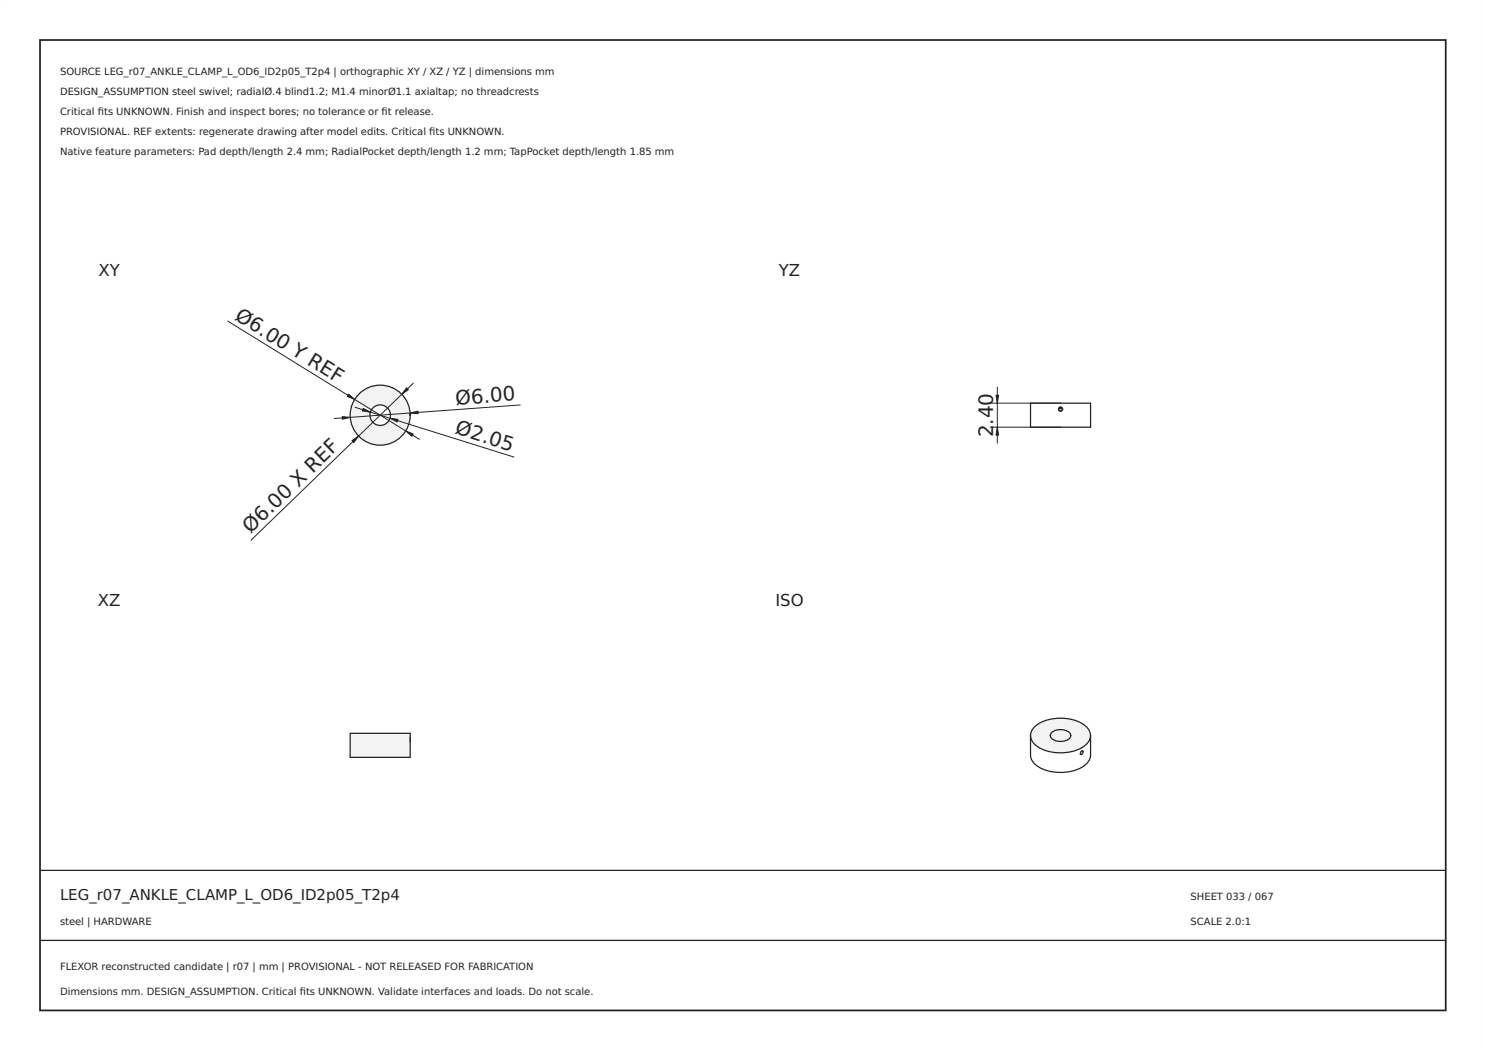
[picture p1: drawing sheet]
<svg xmlns="http://www.w3.org/2000/svg" width="297mm" height="210mm" viewBox="0 0 297 210" stroke-linecap="round" stroke-linejoin="round" font-family="sans-serif">
<path d="M0 0h297v210h-297zM0 0v210h297v-210z" fill="#000"/>
<path d="M8 8h281v194h-281z" fill="none" stroke="#222" stroke-width=".35"/>
<path d="M8 174h281zM8 188h281z" fill="#000" stroke="#222" stroke-width=".25"/>
<path d="M70 83a6 6 0 0 1 12 0 6 6 0 0 1-12 0zM73.9 83a2.05 2.05 0 0 1 4.1 0 2.05 2.05 0 0 1-4.1 0z" fill-rule="evenodd" fill="#f1f3f5"/>
<g fill="none" stroke="#212529" stroke-width=".25">
<path d="M82 82.6v.3M82 82.7v.3M82 82.9v.1M82 83h.1"/>
<circle cx="76" cy="83" r="6"/>
<circle cx="76" cy="83" r="2.05"/>
</g>
<path d="M45.5 64.2l38.3 23.6M82.6 76.6l-32.4 31.4M71 81.4l31.7 10M104 81l-37.2 2.7" fill="none" stroke="#212529" stroke-width=".2"/>
<g fill="#212529" stroke="#212529" stroke-width=".2">
<path d="M70.4 88.1l1.3-.9-1 1.3z"/>
<path d="M81.3 77.5l.3 .4-1.3 .9z"/>
<path d="M69.7 78.8l1.2 1-1.5-.6z"/>
<path d="M81.1 86.1l1.5 .7-.3 .4z"/>
<path d="M82 82.6l1.6-.4v.5z"/>
<path d="M68.4 83.3l1.6 .1-1.6 .4z"/>
<path d="M78 83.6l1.6 .2-.2 .5z"/>
<path d="M72.6 81.7l1.4 .7-1.6-.2z"/>
</g>
<path d="M70 146.6h12v4.8h-12z" fill-rule="evenodd" fill="#f1f3f5"/>
<path d="M82 147.8h.1M82 148.1v.1M82 147.4v-.8h-12v4.8h12v-3.2M82 147.4v.8M82 147.4v.1" fill="none" stroke="#212529" stroke-width=".25"/>
<g fill="#f1f3f5">
<path d="M211.6 81.7h.8v.1a.4 .4 0 0 1-.5 .4 .4 .4 0 0 1-.3-.5z" fill-rule="evenodd"/>
<path d="M211.7 81.5l.5-.1 .2 .3h-.8z" fill-rule="evenodd"/>
</g>
<g fill="none" stroke="#212529" stroke-width=".25">
<path d="M206 80.6h12v4.8h-12zM211.6 81.7v.2M211.7 82v.1M211.7 81.5l.5-.1 .2 .3h-.8zM211.8 82.2h.1M212.2 82.2h-.1M212.4 82h-.1M212.4 81.7v.1M212.4 81.8v.1"/>
<circle cx="212" cy="81.8" r=".4"/>
</g>
<path d="M199.4 77.4v11.2M197.9 80.6h14.1M197.9 85.4h14.1" fill="none" stroke="#212529" stroke-width=".2"/>
<g fill="#212529" stroke="#212529" stroke-width=".2">
<path d="M199.1 79h.5l-.2 1.6z"/>
<path d="M199.4 85.4l.2 1.6h-.5z"/>
</g>
<g fill="#f1f3f5">
<path d="M206.8 145.3a8.7 8.7 0 0 1 10.4 0 2.37 2.37 0 0 1-.4 3.8 8.9 8.9 0 0 1-9.8-.1 2.33 2.33 0 0 1-.2-3.7zM210.2 146.4a.92 .92 0 0 0-.2 1 .92 .92 0 0 0 .8 .6 2.67 2.67 0 0 0 3.2-.7 1.31 1.31 0 0 0-1.5-1.4 2.93 2.93 0 0 0-2.3 .5z" fill-rule="evenodd"/>
<path d="M210.2 146.4a2.8 2.8 0 0 1 3.8 .3 1.19 1.19 0 0 1-1.4 1.5 2.12 2.12 0 0 1-2.7-1.2z" fill-rule="evenodd"/>
</g>
<path d="M206 147v4a3.5 3.5 0 0 0 2.9 2.9 8.9 8.9 0 0 0 8.3-1.2 2.46 2.46 0 0 0 .8-1.7v-4M206 147a3.5 3.5 0 0 0 2.9 3 8.9 8.9 0 0 0 8.3-1.2 2.46 2.46 0 0 0 .8-1.8M206 147a3.7 3.7 0 0 1 3-3 8.9 8.9 0 0 1 8.2 1.3l.7 1.1 .1 .6M210.2 146.4a2.8 2.8 0 0 1 3.8 .3 1.19 1.19 0 0 1-1.4 1.5 2.12 2.12 0 0 1-2.7-1.2zM216.2 150.8h-.2M216.2 150.1l-.3 .5 .1 .2M216.2 150.1h.2l.1 .2-.3 .5" fill="none" stroke="#212529" stroke-width=".25"/>
<g font-size="4" fill="#212529">
<text x="46.7" y="63.8" transform="rotate(32 46.7 63.8)">Ø6.00 Y REF</text>
<text x="91.1" y="80.9" transform="rotate(-4 91.1 80.9)">Ø6.00</text>
<text x="90.8" y="86.6" transform="rotate(17 90.8 86.6)">Ø2.05</text>
<text x="198.5" y="87.4" transform="rotate(-90 198.5 87.4)">2</text>
<text x="198.5" y="84.9" transform="rotate(-90 198.5 84.9)">.40</text>
<text x="50.1" y="106.8" transform="rotate(-44 50.1 106.8)">Ø6.00 X REF</text>
</g>
<g font-size="3.3" fill="#212529">
<text x="19.7" y="55.1">XY</text>
<text x="155.7" y="55.1">YZ</text>
<text x="19.6" y="121.1">XZ</text>
<text x="155" y="121.1">ISO</text>
</g>
<text font-size="3" fill="#222" x="12" y="180">LEG_r07_ANKLE_CLAMP_L_OD6_ID2p05_T2p4</text>
<g font-size="2" fill="#222">
<text x="12" y="15">SOURCE LEG_r07_ANKLE_CLAMP_L_OD6_ID2p05_T2p4 | orthographic XY / XZ / YZ | dimensions mm</text>
<text x="12" y="19">DESIGN_ASSUMPTION steel swivel; radialØ.4 blind1.2; M1.4 minorØ1.1 axialtap; no threadcrests</text>
<text x="12" y="23">Critical fts UNKNOWN. Finish and inspect bores; no tolerance or ft release.</text>
<text x="19.6" y="23">i</text>
<text x="76.3" y="23">i</text>
<text x="12" y="27">PROVISIONAL. REF extents: regenerate drawing after model edits. Critical fts UNKNOWN.</text>
<text x="85.8" y="27">i</text>
<text x="12" y="31">Native feature parameters: Pad depth/length 2.4 mm; RadialPocket depth/length 1.2 mm; TapPocket depth/length 1.85 mm</text>
<text x="238" y="180">SHEET 033 / 067</text>
<text x="12" y="185">steel | HARDWARE</text>
<text x="238" y="185">SCALE 2.0:1</text>
<text x="12" y="194">FLEXOR reconstructed candidate | r07 | mm | PROVISIONAL - NOT RELEASED FOR FABRICATION</text>
<text x="12" y="199">Dimensions mm. DESIGN_ASSUMPTION. Critical fts UNKNOWN. Validate interfaces and loads. Do not scale.</text>
<text x="59.9" y="199">i</text>
</g>
</svg>
